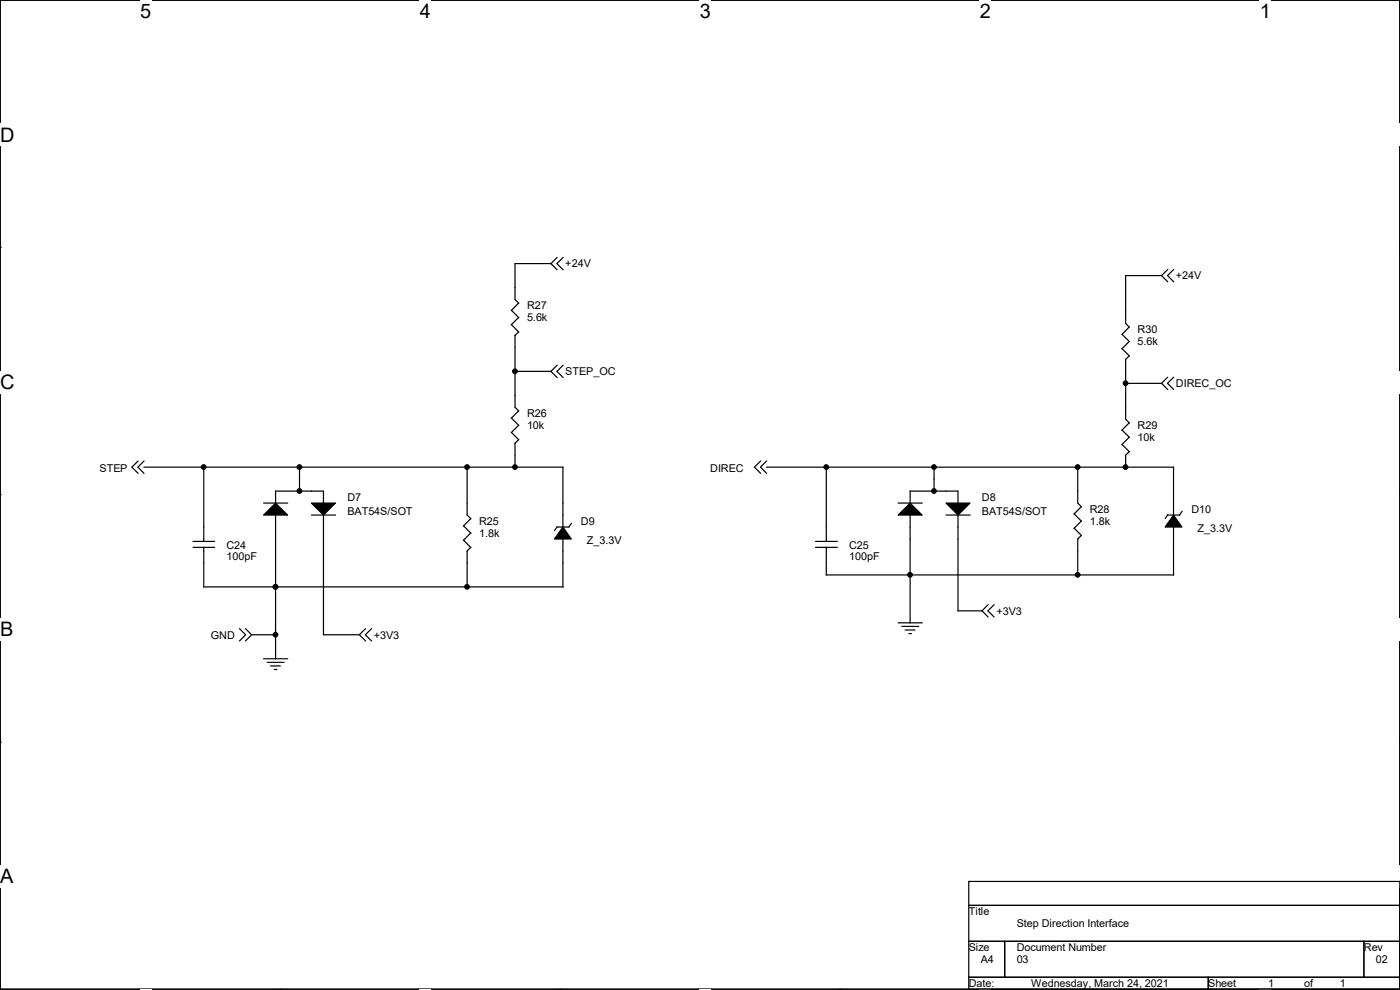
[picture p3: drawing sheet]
<svg xmlns="http://www.w3.org/2000/svg" width="297mm" height="210mm" viewBox="0 0 297 210" stroke-linecap="round" stroke-linejoin="round" font-family="sans-serif">
<path d="M0 0h297v209.8h-297z" fill="none" stroke="#000" stroke-width=".25"/>
<g fill="#fff">
<path d="M29.7 0h2.4v4.8h-2.4z"/>
<path d="M29.7 209.8h2.4v.2h-2.4z"/>
</g>
<path d="M59.4 0h.1M59.4 209.8h.1" fill="none" stroke="#000" stroke-width=".25"/>
<g fill="#fff">
<path d="M89.1 0h2.3v4.8h-2.3z"/>
<path d="M89.1 209.8h2.3v.2h-2.3z"/>
</g>
<path d="M118.8 0h.1M118.8 209.8h.1" fill="none" stroke="#000" stroke-width=".25"/>
<g fill="#fff">
<path d="M148.5 0h2.3v4.8h-2.3z"/>
<path d="M148.5 209.8h2.3v.2h-2.3z"/>
</g>
<path d="M178.2 0h.1M178.2 209.8h.1" fill="none" stroke="#000" stroke-width=".25"/>
<g fill="#fff">
<path d="M207.9 0h2.3v4.8h-2.3z"/>
<path d="M207.9 209.8h2.3v.2h-2.3z"/>
</g>
<path d="M237.6 0h.1M237.6 209.8h.1" fill="none" stroke="#000" stroke-width=".25"/>
<g fill="#fff">
<path d="M267.3 0h2.3v4.8h-2.3z"/>
<path d="M267.3 209.8h2.3v.2h-2.3z"/>
<path d="M0 26.2h3.1v4.8h-3.1z"/>
<path d="M297 26.2v4.8z"/>
<path d="M0 78.7h3.1v4.7h-3.1z"/>
<path d="M297 78.7v4.7z"/>
</g>
<path d="M0 52.5h.1M297 52.5h.1" fill="none" stroke="#000" stroke-width=".25"/>
<g fill="#fff">
<path d="M0 131.1h2.9v4.8h-2.9z"/>
<path d="M297 131.1v4.8z"/>
</g>
<path d="M0 104.9h.1M297 104.9h.1" fill="none" stroke="#000" stroke-width=".25"/>
<g fill="#fff">
<path d="M0 183.6h2.9v4.7h-2.9z"/>
<path d="M296.9 183.6h.1v4.7h-.1z"/>
</g>
<g fill="none" stroke="#000" stroke-width=".25">
<path d="M116.9 55.9h-7.6v7.6l.8 .8M118.2 54.6l-1.3 1.3 1.3 1.3M119.5 54.6l-1.3 1.3 1.3 1.3M246.5 58.5h-7.7v10.1l.8 .8M247.7 57.1l-1.3 1.4 1.3 1.3M249 57.1l-1.3 1.4 1.3 1.3M108.5 65.8l1.6 1.6M108.5 68.9l1.6 1.5M109.3 71.2v15.2l.8 .8M109.3 78.8h7.6M110 64.3l-1.5 1.6M110 67.4l-1.5 1.5"/>
<path d="M110 70.4l-.8 .8M118.2 77.5l-1.3 1.3 1.3 1.3M119.5 77.5l-1.3 1.3 1.3 1.3M238 70.9l1.6 1.6M238 74l1.6 1.5M238.8 76.2v12.7l.8 .8M239.6 69.4l-1.6 1.6M239.6 72.4l-1.6 1.6M239.6 75.5l-.8 .8M29.3 97.8l-1.3 1.3 1.3 1.3M30.5 99.1h88.9v12.7M30.6 97.8l-1.3 1.3 1.3 1.3"/>
<path d="M43.2 99.1v15.8M63.5 99.1v5.1M99.1 99.1v10.2l.8 .8M108.5 88.7l1.6 1.6M108.5 91.7l1.6 1.6M109.3 94v5.1M110 87.2l-1.5 1.5M110 90.2l-1.5 1.6M110 93.3l-.8 .8M161.4 97.8l-1.3 1.3 1.3 1.3M162.6 99.1h86.4M162.6 97.8l-1.3 1.3 1.3 1.3"/>
<path d="M175.3 99.1v15.8M198.2 99.1v5.1M228.6 99.1v7.6l.8 .8M238 91.2l1.6 1.6M238 94.3l1.6 1.5M238.8 96.6v2.5M238.8 81.3h7.7M239.6 89.7l-1.6 1.6M239.6 92.8l-1.6 1.5M239.6 95.8l-.8 .8M247.7 80l-1.3 1.3 1.3 1.3M249 99.1v10.2"/>
<path d="M249 80l-1.3 1.3 1.3 1.3M40.9 116.1h4.7M40.9 114.9h4.7M43.2 116.1v8.4M55.9 106.7h5.1M58.5 106.7v-2.5h10.1v2.6M58.5 109.2v30.6M66.1 109.3h5.1M68.6 109.3v25.4M98.3 111.5l1.6 1.6M98.3 114.6l1.6 1.6M99.1 116.9v7.6"/>
<path d="M99.9 110l-1.6 1.6M99.9 113.1l-1.6 1.5M99.9 116.1l-.8 .8M118.2 111.8l-.6 .8M119.4 114.3v10.2M121.2 111l-.5 .8h-2.5M173 116.1h4.6M173 114.9h4.6M175.3 116.1v5.9h73.7M190.5 106.7h5.2M193.1 106.7v-2.6l10.1 .1v2.6M193.1 109.2v23"/>
<path d="M200.7 109.3h5.1M203.2 109.3v20.3M227.9 109l1.5 1.6M227.9 112.1l1.5 1.5M228.6 114.3v7.7M229.4 107.5l-1.6 1.6M229.4 110.5l-1.6 1.6M229.4 113.6l-.8 .8M247.7 109.3h2.6M247.7 109.2l-.5 .8M249 111.8v10.2M250.8 108.5l-.6 .8"/>
<path d="M43.2 124.5h76.3M50.8 133.3l1.3 1.4-1.3 1.3M52.1 133.3l1.3 1.4M53.4 134.7l-1.3 1.3M53.4 134.7h5.1M55.9 139.7h5.1M68.6 134.7h7.7M76.2 134.7l1.4 1.3M77.6 133.3l-1.4 1.4M78.8 133.3l-1.3 1.4 1.3 1.3M190.5 132.1h5.2M191.3 132.9h3.6"/>
<path d="M192 133.6h2.1M192.8 134.4h.6M203.2 129.6h5.2M209.6 128.3l-1.3 1.3 1.3 1.3M210.9 128.3l-1.3 1.3 1.3 1.3M0 157.4h.1M56.7 140.5h3.6M57.4 141.3h2.1M58.2 142h.6M297 157.4h.1M205.5 187h91.5v22.8h-91.5zM205.5 192.1h91.5"/>
<path d="M205.5 199.7h91.5M213.1 199.7v7.6M289.3 199.7v7.6M205.5 207.3h91.5M256.3 207.3v2.5"/>
</g>
<g fill="#000" stroke="#000" stroke-width=".25">
<path d="M58.5 106.7l2.5 2.6h-5.1z" fill-rule="evenodd"/>
<path d="M66.1 106.7h5.1l-2.6 2.6z" fill-rule="evenodd"/>
<path d="M119.4 111.8l1.8 2.5h-3.6z" fill-rule="evenodd"/>
<path d="M190.5 109.3l2.6-2.6 2.5 2.6z" fill-rule="evenodd"/>
<path d="M200.7 106.7h5.1l-2.6 2.6z" fill-rule="evenodd"/>
<path d="M249 109.3l1.7 2.5h-3.5z" fill-rule="evenodd"/>
<circle cx="109.2" cy="78.8" r=".49"/>
<circle cx="43.2" cy="99.1" r=".49"/>
<circle cx="63.5" cy="99.1" r=".49"/>
<circle cx="99.1" cy="99.1" r=".49"/>
<circle cx="109.2" cy="99.1" r=".49"/>
<circle cx="175.3" cy="99.1" r=".49"/>
<circle cx="198.1" cy="99.1" r=".49"/>
<circle cx="228.6" cy="99.1" r=".49"/>
<circle cx="238.8" cy="81.3" r=".49"/>
<circle cx="238.8" cy="99.1" r=".49"/>
<circle cx="63.5" cy="104.2" r=".49"/>
<circle cx="198.1" cy="104.2" r=".49"/>
<circle cx="58.4" cy="124.5" r=".49"/>
<circle cx="58.4" cy="134.6" r=".49"/>
<circle cx="99.1" cy="124.5" r=".49"/>
<circle cx="193.1" cy="121.9" r=".49"/>
<circle cx="228.6" cy="121.9" r=".49"/>
</g>
<g font-size="4.2">
<text x="29.7" y="3.9">5</text>
<text x="89.1" y="3.9">4</text>
<text x="148.5" y="3.9">3</text>
<text x="207.9" y="3.9">2</text>
<text x="267.3" y="3.9">1</text>
<text x="0" y="30.1">D</text>
<text x="0" y="82.5">C</text>
<text x="0" y="135">B</text>
<text x="0" y="187.4">A</text>
<text x="297" y="187.4">A</text>
</g>
<g font-size="2.3">
<text x="119.9" y="56.7">+24V</text>
<text x="249.5" y="59.3">+24V</text>
<text x="111.8" y="65.6">R27</text>
<text x="111.8" y="68.2">5.6k</text>
<text x="241.3" y="70.7">R30</text>
<text x="241.3" y="73.2">5.6k</text>
<text x="119.9" y="79.6">STEP_OC</text>
<text x="249.5" y="82.1">DIREC_OC</text>
<text x="111.8" y="88.5">R26</text>
<text x="111.8" y="91">10k</text>
<text x="241.3" y="91">R29</text>
<text x="241.3" y="93.6">10k</text>
<text x="21.1" y="100.2">STEP</text>
<text x="150.7" y="100.2">DIREC</text>
<text x="73.7" y="106.3">D7</text>
<text x="208.3" y="106.3">D8</text>
<text x="73.7" y="109.3">BAT54S/SOT</text>
<text x="101.6" y="111.3">R25</text>
<text x="101.6" y="113.9">1.8k</text>
<text x="123.2" y="111.3">D9</text>
<text x="208.3" y="109.3">BAT54S/SOT</text>
<text x="231.2" y="108.8">R28</text>
<text x="231.2" y="111.3">1.8k</text>
<text x="252.8" y="108.8">D10</text>
<text x="254" y="112.9">Z_3.3V</text>
<text x="48" y="116.4">C24</text>
<text x="48" y="118.7">100pF</text>
<text x="124.5" y="115.4">Z_3.3V</text>
<text x="180.1" y="116.4">C25</text>
<text x="180.1" y="118.7">100pF</text>
<text x="211.4" y="130.4">+3V3</text>
<text x="44.7" y="135.5">GND</text>
<text x="79.3" y="135.5">+3V3</text>
<text x="205.5" y="194.1">Title</text>
<text x="215.7" y="196.7">Step Direction Interface</text>
<text x="205.5" y="201.8">Size</text>
<text x="215.7" y="201.8">Document Number</text>
<text x="289.3" y="201.8">Rev</text>
<text x="205.5" y="209.4">Date:</text>
<text x="208.1" y="204.3">A4</text>
<text x="215.7" y="204.3">03</text>
<text x="218.7" y="209.4">Wednesday, March 24, 2021</text>
<text x="256.3" y="209.4">Sheet</text>
<text x="269" y="209.4">1</text>
<text x="276.7" y="209.4">of</text>
<text x="284.3" y="209.4">1</text>
<text x="291.9" y="204.3">02</text>
</g>
</svg>
